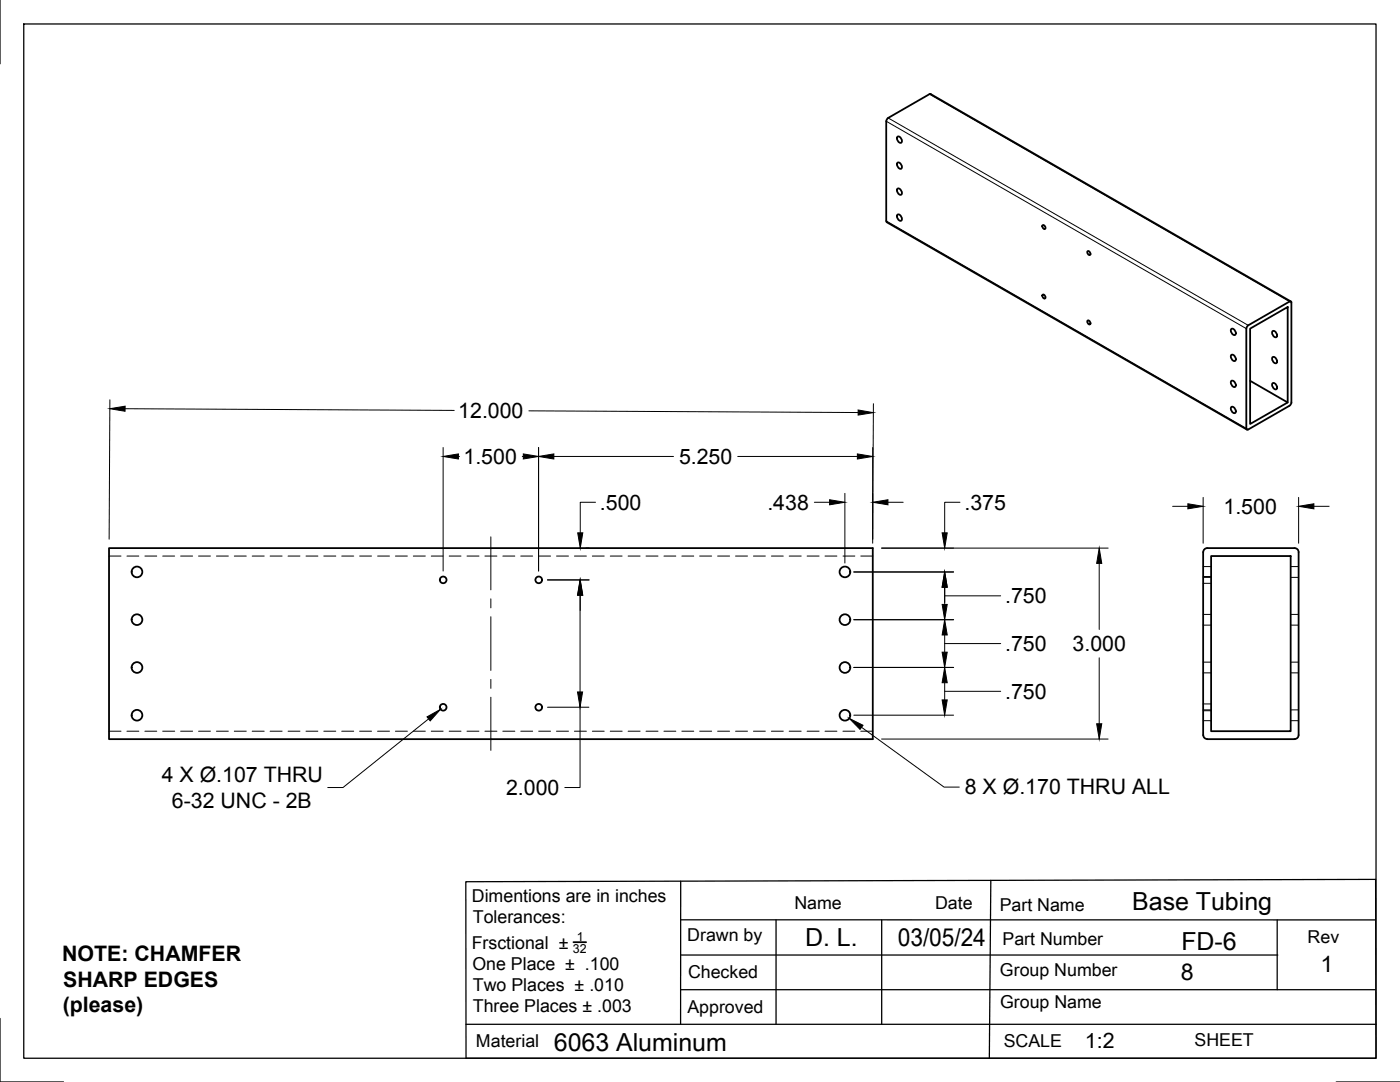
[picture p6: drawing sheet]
<svg xmlns="http://www.w3.org/2000/svg" width="279mm" height="216mm" viewBox="0 0 279 216" stroke-linecap="round" stroke-linejoin="round" font-family="sans-serif">
<!-- layer: Visible -->
<g fill="none" stroke="#000" stroke-width=".36">
<path d="M179.1 37.7a.71 .71 0 0 1 .8 .3 .71 .71 0 0 1-.1 .9l-.7-.5zM179.1 32.5a.71 .71 0 0 1 .8 .3 .71 .71 0 0 1-.1 .9l-.7-.4zM179.1 27.3a.71 .71 0 0 1 .8 .4 .71 .71 0 0 1-.1 .8l-.7-.4zM179.1 42.9a.71 .71 0 0 1 .8 .3 .71 .71 0 0 1-.1 .9l-.7-.5zM208.1 45l.4 .1 .1 .6-.4-.2zM208.1 58.8l.4 .1 .1 .6-.4-.1zM217 50.1l.5 .2 .1 .5-.5-.1zM217 64l.5 .1 .1 .6-.5-.1zM245.7 76.1a.71 .71 0 0 1 .8 .3 .71 .71 0 0 1-.1 .8l-.6-.4zM245.7 70.9a.71 .71 0 0 1 .8 .3 .71 .71 0 0 1-.1 .9l-.6-.5zM245.7 65.7a.71 .71 0 0 1 .8 .3 .71 .71 0 0 1-.1 .9l-.6-.5zM248.7 65.6v19.9"/>
<path d="M249.5 65.6l7.5-4.3v19l-7.5 4.3zM249.5 76l7.5 4.3M253.9 71.3a.71 .71 0 0 1 .8 .3 .71 .71 0 0 1-.1 .9l-.6-.4zM253.9 66.1a.71 .71 0 0 1 .8 .4 .71 .71 0 0 1-.1 .8l-.6-.4zM253.9 76.5a.71 .71 0 0 1 .8 .4 .71 .71 0 0 1-.1 .8l-.6-.4zM257.6 60.2l-71.8-41.4h-.3l-8.2 4.7-.4 .4v20.2l.1 .2 71.9 41.4M257.7 60.4v19.9M257.7 60.4l-.2-.3-.1 .1-8.3 4.7-.4 .7M245.7 81.3a.71 .71 0 0 1 .8 .3 .71 .71 0 0 1-.1 .8l-.6-.4zM248.7 85.5l.2 .2h.2M257.3 81l-8.2 4.7M257.7 80.3l-.3 .6"/>
<path d="M21.8 109.4h152.4v38.1h-152.4zM241.7 111h15.9v34.9h-15.9zM258.4 109.4h-17.5a.79 .79 0 0 0-.8 .8v36.5a.83 .83 0 0 0 .8 .8h17.5M258.4 109.4a.79 .79 0 0 1 .8 .8v36.5a.79 .79 0 0 1-.8 .8"/>
<circle cx="27.3" cy="114.1" r="1.07"/>
<circle cx="88.4" cy="115.7" r=".67"/>
<circle cx="107.5" cy="115.7" r=".67"/>
<circle cx="168.6" cy="114.1" r="1.07"/>
<circle cx="27.3" cy="133.2" r="1.07"/>
<circle cx="27.3" cy="123.6" r="1.07"/>
<circle cx="168.6" cy="123.6" r="1.07"/>
<circle cx="168.6" cy="133.2" r="1.07"/>
<circle cx="27.3" cy="142.7" r="1.07"/>
<circle cx="88.4" cy="141.1" r=".67"/>
<circle cx="107.5" cy="141.1" r=".67"/>
<circle cx="168.6" cy="142.7" r="1.07"/>
</g>
<!-- layer: Hidden -->
<g fill="none" stroke="#000" stroke-width=".2">
<path d="M21.8 111h2.4M25.3 111h2.4M28.9 111h2.4M32.5 111h2.4M36 111h2.4M39.6 111h2.4M43.2 111h2.4M46.8 111h2.3M50.3 111h2.4M53.9 111h2.4M57.5 111h2.4M61.1 111h2.3"/>
<path d="M64.6 111h2.4M68.2 111h2.4M71.8 111h2.3M75.4 111h2.3M78.9 111h2.4M82.5 111h2.4M86.1 111h2.3M89.6 111h2.4M93.2 111h2.4M96.8 111h2.4M100.4 111h2.3M103.9 111h2.4"/>
<path d="M107.5 111h2.4M111.1 111h2.4M114.6 111h2.4M118.2 111h2.4M121.8 111h2.4M125.3 111h2.4M128.9 111h2.4M132.5 111h2.4M136.1 111h2.4M139.6 111h2.4M143.2 111h2.4M146.8 111h2.4"/>
<path d="M150.4 111h2.3M153.9 111h2.4M157.5 111h2.4M161.1 111h2.4M164.7 111h2.3M168.2 111h2.4M171.8 111h2.4M240.1 116.4h1.6M240.1 115h1.6M240.1 115.2h1.6M240.1 113.1h1.6M257.6 115.2h1.6"/>
<path d="M257.6 113.1h1.6M240.1 134.3h1.6M240.1 132.1h1.6M240.1 124.7h1.6M240.1 122.6h1.6M257.6 134.3h1.6M257.6 132.1h1.6M257.6 124.7h1.6M257.6 122.6h1.6M21.8 145.9h2.4M25.3 145.9h2.4M28.9 145.9h2.4"/>
<path d="M32.5 145.9h2.4M36 145.9h2.4M39.6 145.9h2.4M43.2 145.9h2.4M46.8 145.9h2.3M50.3 145.9h2.4M53.9 145.9h2.4M57.5 145.9h2.4M61.1 145.9h2.3M64.6 145.9h2.4M68.2 145.9h2.4M71.8 145.9h2.3"/>
<path d="M75.4 145.9h2.3M78.9 145.9h2.4M82.5 145.9h2.4M86.1 145.9h2.3M89.6 145.9h2.4M93.2 145.9h2.4M96.8 145.9h2.4M100.4 145.9h2.3M103.9 145.9h2.4M107.5 145.9h2.4M111.1 145.9h2.4M114.6 145.9h2.4"/>
<path d="M118.2 145.9h2.4M121.8 145.9h2.4M125.3 145.9h2.4M128.9 145.9h2.4M132.5 145.9h2.4M136.1 145.9h2.4M139.6 145.9h2.4M143.2 145.9h2.4M146.8 145.9h2.4M150.4 145.9h2.3M153.9 145.9h2.4M157.5 145.9h2.4"/>
<path d="M161.1 145.9h2.4M164.7 145.9h2.3M168.2 145.9h2.4M171.8 145.9h2.4M240.1 141.8h1.6M240.1 140.5h1.6M240.1 143.8h1.6M240.1 141.6h1.6M257.6 143.8h1.6M257.6 141.6h1.6"/>
</g>
<!-- layer: Visible Narrow -->
<path d="M185.5 18.8l71.8 41.4M176.9 24.2l71.8 41.4M177.2 23.5l71.9 41.4M176.9 44.1l71.8 41.4" fill="none" stroke="#000" stroke-width=".2"/>
<!-- layer: Titleblock -->
<path d="M93 175.9l181.5-.4 .1 35.7h-181.6zM135.8 175.8v28.6M197.7 175.7l-.3 35.5M135.8 190.6h119.2M135.8 197.5h138.6M135.8 183.5l138.6 .1M154.9 183.6v20.8M176 183.6v20.8M254.9 183.6v13.9M93 204.4h181.6" fill="none" stroke="#000" stroke-width=".25"/>
<path d="M114.4 188h2.6" fill="none" stroke="#000" stroke-width=".36"/>
<!-- layer: Border -->
<path d="M0 0v12.7M4.7 4.8h269.9v206.4h-269.9zM0 203.2v12.7h12.7M266.7 215.9h12.7" fill="none" stroke="#000" stroke-width=".25"/>
<!-- layer: FD_Dimensions -->
<g fill="none" stroke="#000" stroke-width=".2">
<path d="M21.9 79.8l-.1 27.8M25 81.6l65.7 .3M88.4 89.3v24.6M91.5 91.1h.2M104.2 91.1h.2M105.6 82l65.7 .3M107.5 89.3v24.6M110.5 91.1h23.9M147.2 91.1h23.9M168.6 98.4v14M174.2 89.3v18.3M174.3 80.6l-.1 27.8"/>
<path d="M240.1 99.3v9.1M259.2 99.3v9.1M109.3 115.7h8.3M115.8 118.8v19.3M115.8 118.8v3M116.9 109.4h.7M118.9 100.2h-3.1v6.1M162.5 100.2h3.1M170.4 114.1h19.9M175.9 109.4h45.2M177.2 100.2h3.1M188.5 118.9h11.2"/>
<path d="M188.5 117.2v3.4M191.6 100.2h-3.1v6.1M219.4 112.4v13.2M234 101h3.1M262.2 101h3.1M170.4 123.7h19.9M170.4 133.2h19.9M188.5 128.4h11.2M188.5 137.9h11.2M188.5 126.7v3.4M188.5 136.2v3.5M219.4 131.3v13.1"/>
<path d="M85.5 143.4l-17 13.7h-3.1M109.3 141.1h8.2M115.8 141.1v16h-3.1M170.4 142.7h19.9M171.9 145.1l16.5 12h3.1M175.9 147.5h45.2"/>
</g>
<g fill="#000" stroke="#000" stroke-width=".2">
<path d="M21.9 81.6l3.1-.6v1.1zM88.4 91.1l3.1-.5v1zM104.4 90.6l3.1 .5-3.1 .5zM107.5 91.1l3-.5v1zM165.6 99.7l3 .5-3 .5zM171.1 90.6l3.1 .5-3.1 .5zM171.3 81.8l3 .5-3 .5zM174.2 100.2l3-.5v1zM115.8 115.7l.5 3.1h-1zM115.3 106.3h1l-.5 3.1zM188.5 114.1l.5 3.1h-1zM188 106.3h1l-.5 3.1z"/>
<path d="M219.4 109.4l.5 3h-1zM237.1 100.5l3 .5-3 .5zM259.2 101l3-.5v1zM115.3 138.1h1l-.5 3zM188 120.6h1l-.5 3.1zM188.5 123.7l.5 3h-1zM188 130.1h1l-.5 3.1zM188.5 133.2l.5 3h-1zM188 139.7h1l-.5 3zM85.2 143l2.7-1.5-2 2.3zM169.5 143.3l2.7 1.4-.6 .8zM218.9 144.4h1l-.5 3.1z"/>
</g>
<!-- layer: Smart Centers -->
<path d="M98 107.1v10.6M98 119.5v1.8M98 123.1v10.7M98 135.6v1.8M98 139.1v10.6" fill="none" stroke="#000" stroke-width=".2"/>
<g font-size="5">
<text x="226" y="181.6">Base Tubing</text>
<text x="160.7" y="188.8">D. L.</text>
<text x="179.2" y="188.8">03/05/24</text>
<text x="235.8" y="189.5">FD-6</text>
<text x="110.5" y="209.7">6063 Aluminum</text>
</g>
<g font-size="4.6">
<text x="235.6" y="195.6">8</text>
<text x="263.5" y="194">1</text>
</g>
<g font-size="4.3">
<text x="91.5" y="83.4">12.000</text>
<text x="92.5" y="92.6">1.500</text>
<text x="135.5" y="92.6">5.250</text>
<text x="119.7" y="101.7">.500</text>
<text x="153.1" y="101.7">.438</text>
<text x="192.5" y="101.7">.375</text>
<text x="244.2" y="102.5">1.500</text>
<text x="200.6" y="120.4">.750</text>
<text x="200.6" y="129.9">.750</text>
<text x="214.1" y="129.9">3.000</text>
<text x="200.6" y="139.4">.750</text>
<text x="32.3" y="156.1">4 X Ø.107 THRU</text>
<text x="34.3" y="161.2">6-32 UNC - 2B</text>
<text x="101" y="158.6">2.000</text>
<text x="192.6" y="158.5">8 X Ø.170 THRU ALL</text>
<text x="12.4" y="191.7">NOTE: CHAMFER</text>
<text x="12.6" y="196.9">SHARP EDGES</text>
<text x="12.5" y="202">(please)</text>
<text x="216.5" y="209.2">1:2</text>
</g>
<g font-size="3.5">
<text x="94.2" y="180">Dimentions are in inches</text>
<text x="94.4" y="184.2">Tolerances:</text>
<text x="158.5" y="181.4">Name</text>
<text x="186.6" y="181.3">Date</text>
<text x="199.5" y="181.8">Part Name</text>
<text x="94.1" y="189.3">Frsctional ±</text>
<text x="137.2" y="187.7">Drawn by</text>
<text x="200.1" y="188.6">Part Number</text>
<text x="261" y="188.1">Rev</text>
<text x="94.3" y="193.5">One Place ± .100</text>
<text x="94.4" y="197.8">Two Places ± .010</text>
<text x="137.3" y="195.1">Checked</text>
<text x="199.6" y="194.7">Group Number</text>
<text x="94.4" y="202">Three Places ± .003</text>
<text x="137.2" y="202">Approved</text>
<text x="199.6" y="201.1">Group Name</text>
<text x="95" y="208.9">Material</text>
<text x="200.3" y="208.9">SCALE</text>
<text x="238.4" y="208.7">SHEET</text>
</g>
<g font-size="2.5">
<text x="114.3" y="190.1">32</text>
<text x="115.1" y="187.7">1</text>
</g>
</svg>
